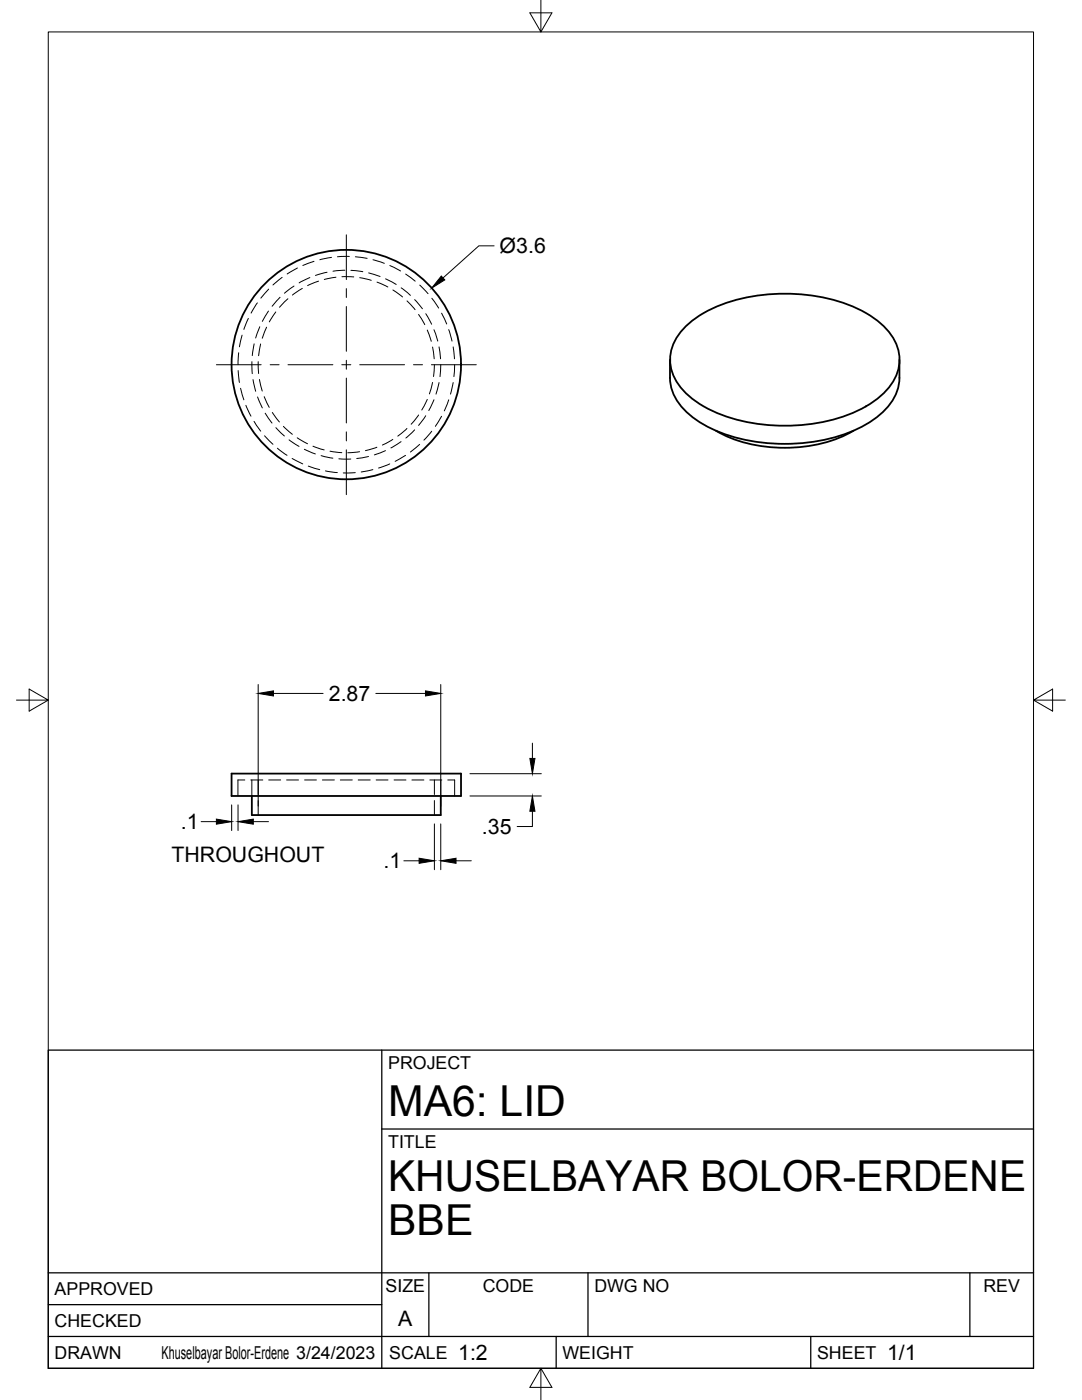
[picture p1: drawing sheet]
<svg xmlns="http://www.w3.org/2000/svg" width="216mm" height="279mm" viewBox="0 0 216 279" stroke-linecap="round" stroke-linejoin="round" font-family="sans-serif">
<!-- layer: Visible -->
<g fill="none" stroke="#000" stroke-width=".36">
<path d="M133.7 71.8v3.6a10 10 0 0 0 4.7 8 30.9 30.9 0 0 0 18.2 5.2 30.9 30.9 0 0 0 18.2-5.2 10.5 10.5 0 0 0 4.7-8v-3.6M136.5 65.5a24.8 24.8 0 0 1 14.3-6.5 35.5 35.5 0 0 1 22 3.5 12.8 12.8 0 0 1 6.5 7.5 9.2 9.2 0 0 1-3.7 9.2 29.2 29.2 0 0 1-17 5.7 34.1 34.1 0 0 1-18.2-3.8 12.8 12.8 0 0 1-6.5-7.5 8.6 8.6 0 0 1 2.6-8.1zM142.8 85.9a29.5 29.5 0 0 0 22.4 2.3l3.2-1.2 1.9-1.1M46.2 154.4h45.8v4.5h-45.8zM50.2 158.9v3.8h37.7v-3.8"/>
<circle cx="69.1" cy="72.8" r="22.9"/>
</g>
<!-- layer: Hidden -->
<g fill="none" stroke="#000" stroke-width=".2">
<path d="M53.6 57.7l-1.6 1.8M55.9 59.3l-1.6 1.8M56.3 55.4l-1.8 1.5M57.4 59.6l-1.6 1.7M58.7 57.1l-1.9 1.4M59.4 53.5l-2.1 1.2M60.3 57.6l-1.9 1.3M61.8 55.4l-2.1 1.1M62.7 52.2l-2.3 .8M63.6 56.1l-2.2 .9M65.3 54.3l-2.4 .7M66.1 51.4l-2.3 .4"/>
<path d="M67 55.3l-2.3 .5M68.2 55.2l2.4 .1M68.8 53.9l-2.4 .2M69.7 51.2h-2.4M70 54l2.4 .2M70.9 51.2l2.4 .4M71.8 55.4l2.3 .5M73.6 54.5l2.2 .7M74.4 51.8l2.3 .8M75.2 56.3l2.2 1M76.9 55.6l2.2 1.2M77.8 53l2.1 1.1"/>
<path d="M78.4 57.9l1.9 1.4M80.1 57.4l1.8 1.5M80.9 54.7l1.9 1.4M82.7 59.8l1.6 1.8M83.8 56.9l1.6 1.7M86.2 59.5l1.3 2M47.5 74l.3 2.3M47.6 70.4l-.1 2.4M48 77.5l.7 2.3M48.3 66.9l-.5 2.3M49.6 63.5l-.9 2.2M50.3 72.2v2.4"/>
<path d="M50.5 75.8l.5 2.3M50.7 68.6l-.4 2.4M51.4 60.5l-1.3 2M51.4 79.2l.9 2.2M51.5 72.2l.1 2.3M51.8 75.7l.5 2.3M51.8 65.2l-.8 2.3M52 68.6l-.4 2.4M52.7 79.2l1 2.1M53.2 65.3l-.9 2.2M53.6 62.1l-1.3 2M55 62.3l-1.3 1.9"/>
<path d="M81.2 60l1.6 1.8M83.5 62.8l1.3 2M85 62.6l1.1 2.1M85.3 79.7l-1.1 2.1M85.3 65.9l.7 2.2M86.3 76.3l-.6 2.3M86.3 69.3l.3 2.3M86.6 79.8l-1 2.1M86.6 65.8l.8 2.3M86.7 72.8l-.2 2.3M87.6 76.3l-.6 2.4M87.6 69.2l.3 2.4"/>
<path d="M87.9 72.8l-.1 2.4M88.1 62.5l1 2.2M89.5 79.8l-.9 2.2M89.5 65.8l.7 2.3M90.4 76.3l-.5 2.4M90.4 69.2l.3 2.4M90.7 72.8l-.1 2.4M49.1 80.9l1 2.2M50.7 84.1l1.3 1.9M52.8 87l1.7 1.7M52.9 82.5l1.4 1.9M54.3 82.3l1.5 1.9"/>
<path d="M55.1 85.3l1.6 1.7M55.4 89.5l1.9 1.4M56.6 85.1l1.7 1.6M57.7 87.8l2 1.3M58.3 91.5l2.1 1.1M59.3 87.4l2.1 1.2M60.7 89.7l2.2 .9M61.5 93l2.3 .7M62.4 89l2.3 .8M64.1 90.9l2.3 .5M64.9 94l2.4 .3M65.8 90l2.4 .3"/>
<path d="M67.6 91.6h2.4M70.9 94.3l-2.4 .1M71.8 90.1l-2.4 .3M73.5 91.1l-2.3 .4M74.4 93.7l-2.3 .5M75.2 89.3l-2.3 .6M76.9 89.9l-2.2 .9M77.8 92.6l-2.3 .8M78.4 87.7l-2.1 1.1M80 88.1l-2 1.3M80.9 90.9l-2.1 1.2M81.2 85.5l-1.8 1.5"/>
<path d="M82.7 85.8l-1.7 1.6M83.5 82.8l-1.5 1.9M83.7 88.7l-1.8 1.5M84.9 83l-1.4 1.9M86.1 86.1l-1.5 1.7M88.1 83.1l-1.2 2M48.9 155.7h-1.4v3.2M50 155.7h2.4M50.2 155.7v3.2M51.5 155.7v2.9M51.5 159.8v2.9M53.6 155.7h2.4"/>
<path d="M57.2 155.7h2.4M60.8 155.7h2.3M64.3 155.7h2.4M67.9 155.7h2.4M71.5 155.7h2.4M75.1 155.7h2.3M78.6 155.7h2.4M82.2 155.7h2.4M85.8 155.7h2.4M86.7 155.7v2.9M86.7 159.8v2.9M87.9 155.7v3.2"/>
<path d="M89.3 155.7h1.4v3.2"/>
</g>
<!-- layer: Border -->
<path d="M9.6 6.4h196.6v266.7h-196.6zM107.9 0v6.4l-2.2-3.8h4.4l-2.2 3.8M3.3 139.7h6.3l-3.8-2.2v4.4l3.8-2.2M206.2 139.7l3.8 2.2v-4.4l-3.8 2.2h6.4M107.9 273.1l2.2 3.8h-4.4l2.2-3.8v6.3" fill="none" stroke="#000" stroke-width=".2"/>
<!-- layer: Titleblock -->
<path d="M9.6 209.6h196.6v63.5h-196.6zM76.2 209.6v63.5M76.2 225.3h130M9.6 254h196.6M85.6 254v12.7M117.3 254v12.7M193.5 254v12.7M9.6 266.7h196.6M9.6 260.4h66.6M111 266.7v6.4M161.8 266.7v6.4" fill="none" stroke="#000" stroke-width=".25"/>
<!-- layer: Smart Centers -->
<g fill="none" stroke="#000" stroke-width=".2">
<path d="M69.1 46.9v8.9M69.1 57.6v1.8M43.2 72.8h8.9M53.9 72.8h1.8M57.5 72.8h8.9M68.2 72.8h1.8M69.1 61.2v8.9M69.1 71.9v1.8M69.1 75.5v8.9M71.8 72.8h8.9M82.5 72.8h1.8M86.1 72.8h8.9"/>
<path d="M69.1 86.2v1.8M69.1 89.8v8.9"/>
</g>
<!-- layer: FD_Dimensions -->
<g fill="none" stroke="#000" stroke-width=".2">
<path d="M98.6 49.1h-3.1l-7.1 6.4M51.5 136.6v24.3M54.6 138.4h9.9M75 138.4h9.9M87.9 136.6v24.3M93.8 154.4h14.2M93.8 158.9h14.2M106.2 148.3v3.1M40.1 164h3.1M46.2 160.6v5.2M47.5 160.6v5.2M50.5 164h3.1"/>
<path d="M80.6 171.8h3M86.7 164.4v9.2M87.9 164.4v9.2M91 171.8h3M106.2 161.9v3.1h-3"/>
</g>
<path d="M88.1 55.1l.7 .8-2.7 1.6zM51.5 138.4l3.1-.5v1zM84.9 137.9l3 .5-3 .5zM105.7 151.4h1l-.5 3zM43.2 163.5l3 .5-3 .5zM47.5 164l3-.5v1zM83.6 171.3l3.1 .5-3.1 .5zM87.9 171.8l3.1-.5v1zM106.2 158.9l.5 3h-1z" fill="#000" stroke="#000" stroke-width=".2"/>
<g font-size="8.5">
<text x="77.4" y="222.8">MA6: LID</text>
<text x="77.4" y="237.8">KHUSELBAYAR BOLOR-ERDENE</text>
<text x="77.4" y="246.4">BBE</text>
</g>
<g font-size="4.3">
<text x="99.7" y="50.5">Ø3.6</text>
<text x="65.6" y="139.9">2.87</text>
<text x="36.1" y="165.5">.1</text>
<text x="96.2" y="166.4">.35</text>
<text x="34.2" y="171.9">THROUGHOUT</text>
<text x="76.5" y="173.3">.1</text>
<text x="79.5" y="264.5">A</text>
<text x="91.4" y="271.4">1:2</text>
<text x="177" y="271.4">1/1</text>
</g>
<g font-size="3.5">
<text x="77.4" y="213.4">PROJECT</text>
<text x="77.4" y="229.1">TITLE</text>
<text x="76.9" y="257.8">SIZE</text>
<text x="96.3" y="257.8">CODE</text>
<text x="118.6" y="257.8">DWG NO</text>
<text x="196.2" y="257.8">REV</text>
<text x="10.9" y="258.5">APPROVED</text>
<text x="10.9" y="264.8">CHECKED</text>
<text x="10.9" y="271.2">DRAWN</text>
<text x="32.2" y="271.2">Khuselbayar Bolor-Erdene 3/24/2023</text>
<text x="77.7" y="271.2">SCALE</text>
<text x="112.2" y="271.2">WEIGHT</text>
<text x="163" y="271.2">SHEET</text>
</g>
</svg>
